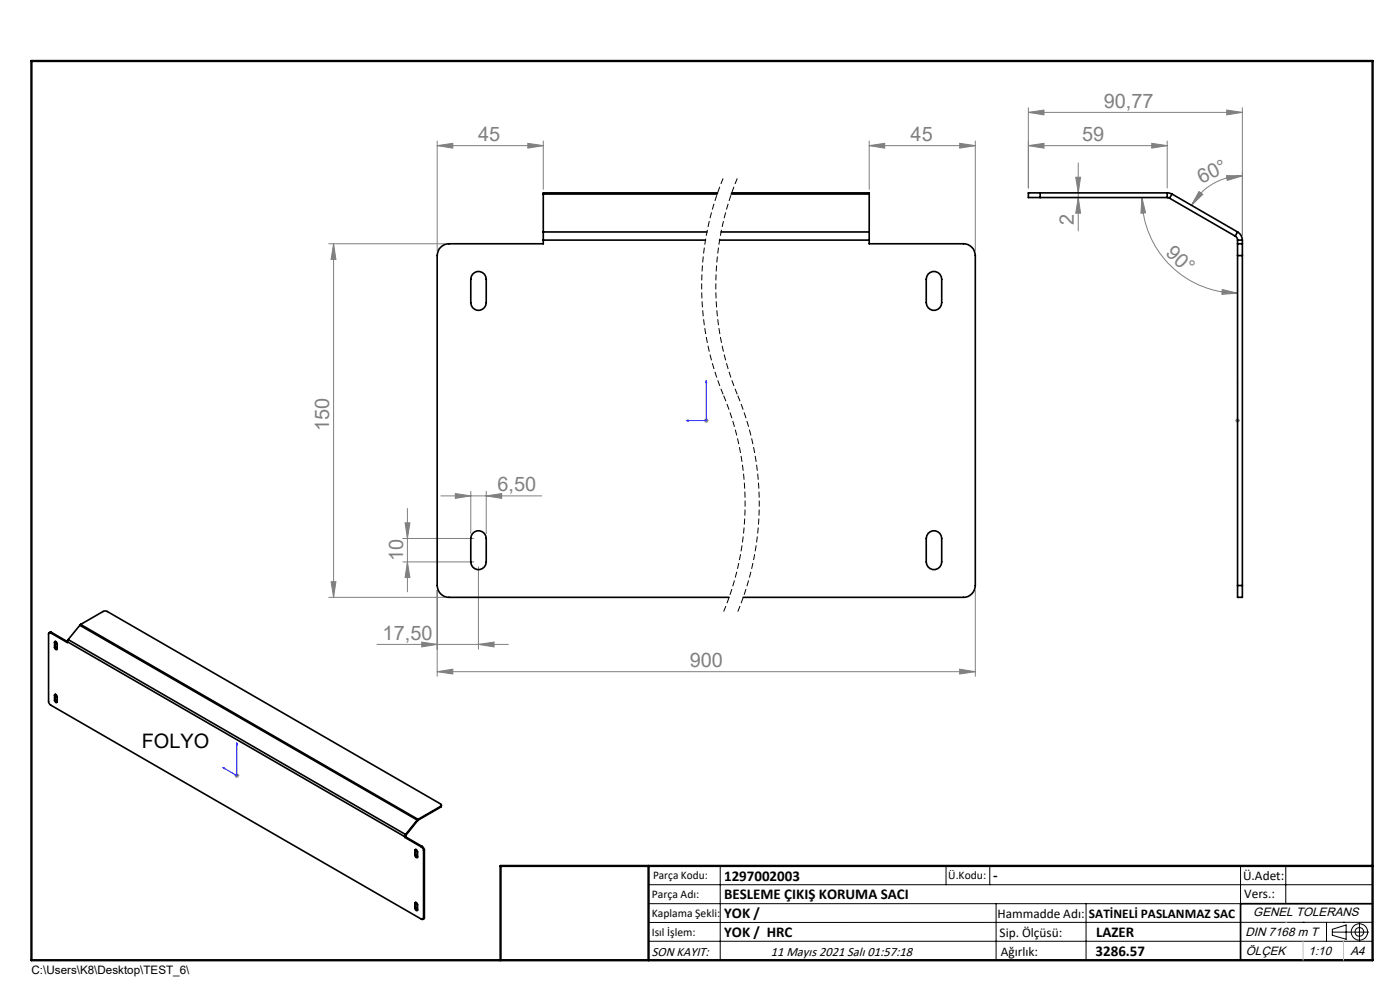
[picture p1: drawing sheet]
<svg xmlns="http://www.w3.org/2000/svg" width="297mm" height="210mm" viewBox="0 0 297 210" stroke-linecap="round" stroke-linejoin="round" font-family="sans-serif">
<path d="M153.5 37.7a59.9 59.9 0 0 0 0 46.1M156.5 37.7a59.9 59.9 0 0 0 0 46.1M153.5 83.8a59.9 59.9 0 0 1 0 46.1M156.5 83.8a59.9 59.9 0 0 1 0 46.1" fill="none" stroke="#000" stroke-width=".21" stroke-dasharray="1.3 .6" stroke-dashoffset="-.2" stroke-linecap="butt"/>
<g fill="none" stroke="#000" stroke-width=".21">
<path d="M137.6 187.7h153.6M137.6 191.7h153.6M137.6 199.7h153.6M152.8 183.7v20M200.7 183.7v4M210 183.7v4M211.3 191.7v12M230.4 191.7v12M263.2 183.7v20M272.8 183.7v8M276.4 195.6h.1M281.4 195.6v4.1"/>
<path d="M282.6 197.7h7.8M282.6 197.1l3-.9v3l-3-.8zM285 195.6h.1M288.4 195.8v3.8M291.2 195.6l-153.6 .1"/>
<circle cx="288.4" cy="197.7" r="1.74"/>
<circle cx="288.4" cy="197.7" r=".93"/>
</g>
<path d="M145.6 89.2l.4-.1v.2zM149.8 80.7l.1 .5h-.2zM149.8 80.7v8.5h-4.2M262.5 89.1v.2zM262.5 80.7v.5v-.5M262.5 89.2h.1M262.5 80.7v8.5M50.2 157.6v6.9l-2.9-1.7M50.2 157.6l.1 .4-.1-.1zM47.3 162.8l.3 .1v.1z" fill="none" stroke="#00f" stroke-width=".21"/>
<g fill="none" stroke="#808080" stroke-width=".21">
<path d="M92.7 30.9l3.4-.5v1zM92.7 29.9v23.3M92.7 30.9h22.6M112 30.4l3.3 .5-3.3 .5zM115.3 29.9v10.3M184.4 30.9l3.3-.5v1zM184.4 30.9h22.5M184.4 29.9v10.3M203.6 30.4l3.3 .5-3.3 .5zM206.9 29.9v23.3M218.2 23.8l3.3-.5v1.1zM218.2 30.9l3.3-.5v1z"/>
<path d="M218.2 30.9h29.4M218.2 22.9v17M218.2 23.8h45.4M228.2 37.6h1l-.5 3.3zM228.7 34.6v14.4M244.3 30.4l3.3 .5-3.3 .5zM247.6 29.9v10M260.2 37.2l3.4 .1-3.3 1zM260.2 23.3l3.4 .5-3.4 .6zM263.6 37.3a12.3 12.3 0 0 0-10.8 6.3M263.6 22.9v27M69.7 51.7h24.6"/>
<path d="M70.8 51.7l.5 3.3h-1.1zM70.8 51.7v75M228.7 41.9l.5 3.3h-1zM242.3 41.9l.7 3.2-1 .1zM242.3 41.9a20.4 20.4 0 0 0 20.2 20.3M254.4 40.6l.8 .6-2.4 2.4zM259.3 61.4l3.2 .8-3.3 .2zM149.3 89.2h1M149.5 88.9l.7 .7M149.8 88.7v1M150.2 88.9l-.7 .7M262 89.2h1"/>
<path d="M262.2 88.9l.7 .7M262.5 88.7v1M262.9 88.9l-.7 .7M85.4 119.2h15.1M85.4 114.2h15.1M85.9 110.9h1.1l-.6 3.3zM86.4 107.9v17.6M86.4 119.2l.6 3.3h-1.1zM93.5 105.2h21.4M96.6 104.7l3.3 .5-3.3 .5zM99.9 104.2v9M103.2 105.2l3.2-.5v1z"/>
<path d="M103.2 104.2v9M69.7 126.7h24.6M70.2 123.4h1.1l-.5 3.3zM80 136.7h27.8M89.5 136.2l3.2 .5-3.2 .5zM92.7 125.2v18.3M101.5 136.7l3.3-.5v1zM101.5 120.2v17.5M206.9 125.2v18.3M92.7 142.5l3.4-.6v1.1zM92.7 142.5h114.2M203.6 141.9l3.3 .6-3.3 .5z"/>
<path d="M49.7 164.5h1.1M49.9 164.2l.7 .7M50.2 164v1M50.6 164.2l-.7 .7"/>
</g>
<path d="M106.2 203.7h185" fill="none" stroke="#000" stroke-width=".25"/>
<path d="M291.2 191.7h-28v12" fill="none" stroke="#000" stroke-width=".35"/>
<path d="M6.7 12.9h284.5v190.8h-284.5zM137.6 183.7v20M291.2 183.7h-185v20" fill="none" stroke="#000" stroke-width=".5"/>
<path d="M272.8 195.6h.1M276.4 199.7v4M285 199.7v4" fill="none" stroke="#c0c0c0" stroke-width=".21"/>
<g fill="#00f">
<path d="M145.6 89.2l.4 .1v-.2zM149.8 80.7l-.1 .5h.2z"/>
<path d="M262.5 89.1v.2zM262.5 80.7v.5z"/>
<path d="M47.3 162.8l.3 .2v-.1zM50.2 157.6v.3l.1 .1z"/>
</g>
<g fill="#808080">
<path d="M203.6 141.9l3.3 .6-3.3 .5zM92.7 142.5l3.4-.6v1.1zM101.5 136.7l3.3-.5v1zM89.5 136.2l3.2 .5-3.2 .5z"/>
<path d="M92.7 30.9l3.4-.5v1zM112 30.4l3.3 .5-3.3 .5zM184.4 30.9l3.3-.5v1zM203.6 30.4l3.3 .5-3.3 .5z"/>
<path d="M218.2 23.8l3.3-.5v1.1zM260.2 23.3l3.4 .5-3.4 .6z"/>
<path d="M96.6 104.7l3.3 .5-3.3 .5zM103.2 105.2l3.2-.5v1z"/>
<path d="M260.2 37.2l3.4 .1-3.3 1zM254.4 40.6l.8 .6-2.4 2.4z"/>
<path d="M228.2 37.6h1l-.5 3.3zM228.7 41.9l.5 3.3h-1z"/>
<path d="M86.4 119.2l.6 3.3h-1.1zM85.9 110.9h1.1l-.6 3.3z"/>
<path d="M70.8 51.7l.5 3.3h-1.1zM70.2 123.4h1.1l-.5 3.3z"/>
<path d="M242.3 41.9l.7 3.2-1 .1zM259.3 61.4l3.2 .8-3.3 .2z"/>
<path d="M218.2 30.9l3.3-.5v1zM244.3 30.4l3.3 .5-3.3 .5z"/>
</g>
<g fill="none" stroke="#000" stroke-width=".35">
<path d="M100.3 58.2a1.64 1.64 0 0 1 1.8-.5 1.64 1.64 0 0 1 1.1 1.5v5a1.64 1.64 0 0 1-1.7 1.6 1.64 1.64 0 0 1-1.6-1.6v-5zM115.3 50.9v.8h-20a2.53 2.53 0 0 0-2.6 2.5v70a2.53 2.53 0 0 0 2.6 2.5h59.4M115.3 49.2v1.7M115.3 50.9h34.3M115.3 49.2h34.7M115.3 41.2h36.8M115.3 41.2v8M152.2 40.9h-36.9v.3M152.6 50.9h31.8M153 49.2h31.4M155.1 41.2h29.3M155.2 40.9h29.2v.3"/>
<path d="M184.4 50.9v.8h20a2.53 2.53 0 0 1 2.5 2.5v70a2.53 2.53 0 0 1-2.5 2.5h-46.7M184.4 49.2v1.7M184.4 41.2v8M196.9 58.2a1.64 1.64 0 0 1 1.8-.5 1.64 1.64 0 0 1 1.1 1.5v5a1.64 1.64 0 0 1-1.7 1.6 1.64 1.64 0 0 1-1.6-1.6v-5zM220.7 40.9h-2.5v1h2.5M220.7 40.9h26.9M220.7 40.9v1M220.7 41.9h26.9M247.6 40.9l1 .3M247.6 41.9l.5 .1M247.6 40.9v1M248.1 42l13.9 8.1"/>
<path d="M248.6 41.2l13.9 8M248.6 41.2l-.5 .8M262 50.1l.5 .4v.4M262.5 51.7v2.5M262.5 49.2a2.07 2.07 0 0 1 1.1 1.7M262.5 50.9h1.1M262.5 51.7h1.1M262.5 54.2h1.1M262.5 50.9v.8M262.5 54.2v70M262.5 49.2l-.5 .9M263.6 51.7v2.5"/>
<path d="M263.6 50.9v.8M263.6 54.2v70M100.3 113.2a1.64 1.64 0 0 1 1.8-.5 1.64 1.64 0 0 1 1.1 1.5v5a1.64 1.64 0 0 1-1.7 1.6 1.64 1.64 0 0 1-1.6-1.6v-5zM196.9 113.2a1.64 1.64 0 0 1 1.8-.5 1.64 1.64 0 0 1 1.1 1.5v5a1.64 1.64 0 0 1-1.7 1.6 1.64 1.64 0 0 1-1.6-1.6v-5zM10.8 134.3a.28 .28 0 0 0-.4-.1 .28 .28 0 0 0-.1 .3v14.4l.4 .6 78.7 45.5a.28 .28 0 0 0 .3 0 .28 .28 0 0 0 .2-.3M10.8 134.3l3.5 2 .2-.6M10.9 134.2h-.5M10.9 134.2l75 43.3M10.9 134.2l-.1 .1M11.6 136.3v-.1a.38 .38 0 0 1 .4 0 .38 .38 0 0 1 .1 .4v1a.3 .3 0 0 1-.3 .2 .3 .3 0 0 1-.2-.4v-.1M11.6 136.3v1M11.7 137.2l.4 .5"/>
<path d="M11.7 136.2l-.1 .1M11.7 136.1v1.1M11.7 137.2l-.1 .1M14.5 135.7l71.5 41.3M16.9 132.6l-2.4 3.1M16.9 132.6l71.6 41.3M17.1 132.5l-.2 .1M17.1 132.5l4.8-2.8h.9l70.7 40.8a.29 .29 0 0 1 .1 .3 .29 .29 0 0 1-.1 .3M17.1 132.5l71.6 41.3M262.5 124.2v2.5h1.1v-2.5M262.5 124.2h1.1M11.6 147.5v-.1a.38 .38 0 0 1 .4 0 .38 .38 0 0 1 .1 .4v1.1a.36 .36 0 0 1-.4 0 .36 .36 0 0 1-.1-.4"/>
<path d="M11.6 147.5v1M11.7 148.4l.4 .5M11.7 147.3v1.1M11.7 147.4l-.1 .1M11.7 148.4l-.1 .1M85.9 177.6l3.5 2.1M85.9 177.5v.1M86 177l-.1 .5M86 177.5l-.1 .1M86 177.5l3.6 2.1M86 177l.1 .1M86 177.4l-.1 .1"/>
<path d="M86 177.4v.1M86.1 177.1l-.1 .3M88.5 173.9l-2.5 3.1M88.5 173.9l.1 .2M88.6 174.1l-2.5 3M88.7 173.8l-.2 .1M88.7 174l-.1 .1M88.7 173.8v.2M89.4 179.7l.3 .3 .2 .4M89.6 179.6l.4 .7M89.6 179.6l-.2 .1M93.5 171.1l-4.8 2.7"/>
<path d="M93.5 171.1v.1M93.5 171.2l-4.8 2.8M93.6 170.8l-.1 .4M88 191.6a.3 .3 0 0 1 .4-.1 .3 .3 0 0 1 .2 .3v1.3a.38 .38 0 0 1-.4-.1 .38 .38 0 0 1-.2-.4M88 180.4v-.1a.37 .37 0 0 1 .5 0 .37 .37 0 0 1 .1 .4v1.1a.38 .38 0 0 1-.4 0 .38 .38 0 0 1-.2-.4M88 180.4v1M88 191.6v1M88.2 181.3l.4 .5M88.2 192.5l.1 .4 .3 .2M88.2 180.3l-.2 .1M88.2 180.2v1.1M88.2 191.4v1.1"/>
<path d="M88.2 181.3l-.2 .1M88.2 191.5l-.2 .1M88.2 192.5l-.2 .1M89.9 180.4v14.3M90 194.6l-.3 .4M90 180.3l-.1 .1M90 194.6l-.1 .1M90 180.3v14.3"/>
</g>
<g font-size="4.2" fill="#808080">
<text x="234.2" y="22.9">90,77</text>
<text x="101.5" y="29.9">45</text>
<text x="193.2" y="29.9">45</text>
<text x="229.6" y="29.9">59</text>
<text x="254.9" y="39.1" transform="rotate(-26 254.9 39.1)">60°</text>
<text x="227.8" y="47.8" transform="rotate(-90 227.8 47.8)">2</text>
<text x="247.1" y="53.9" transform="rotate(43 247.1 53.9)">90°</text>
<text x="69.8" y="91.4" transform="rotate(-90 69.8 91.4)">150</text>
<text x="105.5" y="104.2">6,50</text>
<text x="85.5" y="119" transform="rotate(-90 85.5 119)">10</text>
<text x="81.2" y="135.7">17,50</text>
<text x="146.3" y="141.5">900</text>
</g>
<text font-size="4.2" x="30.1" y="158.6">FOLYO</text>
<g font-size="3.2">
<text x="153.6" y="186.8">1297002003</text>
<text x="153.6" y="190.8">BESLEME ÇIKIŞ KORUMA SACI</text>
<text x="210.7" y="186.6">-</text>
<text x="153.6" y="194.8">YOK /</text>
<text x="153.6" y="198.8">YOK / HRC</text>
<text x="232.4" y="202.8">3286.57</text>
<text x="232.5" y="198.8">LAZER</text>
</g>
<g font-size="2.8">
<text x="263.7" y="186.7">Ü.Adet:</text>
<text x="263.9" y="190.5">Vers.:</text>
<text x="211.6" y="194.8">Hammadde Adı:</text>
<text x="231" y="194.8">SATİNELİ PASLANMAZ SAC</text>
<text x="138.3" y="202.8">SON KAYIT:</text>
<text x="163.5" y="202.8">11 Mayıs 2021 Salı 01:57:18</text>
<text x="212.1" y="198.7">Sip. Ölçüsü:</text>
<text x="212.3" y="202.7">Ağırlık:</text>
</g>
<g font-size="2.6">
<text x="265.9" y="194.4">GENEL TOLERANS</text>
<text x="264.2" y="198.5">DIN 7168 m T</text>
<text x="264.3" y="202.6">ÖLÇEK</text>
<text x="277.6" y="202.6">1:10</text>
<text x="286.5" y="202.6">A4</text>
</g>
<g font-size="2.5">
<text x="138.3" y="190.5">Parça Adı:</text>
<text x="138.5" y="186.5">Parça Kodu:</text>
<text x="201.2" y="186.5">Ü.Kodu:</text>
<text x="138.3" y="194.5">Kaplama Şekli:</text>
<text x="138.3" y="198.6">Isıl İşlem:</text>
<text x="6.7" y="206.7">C:\Users\K8\Desktop\TEST_6\</text>
</g>
</svg>
